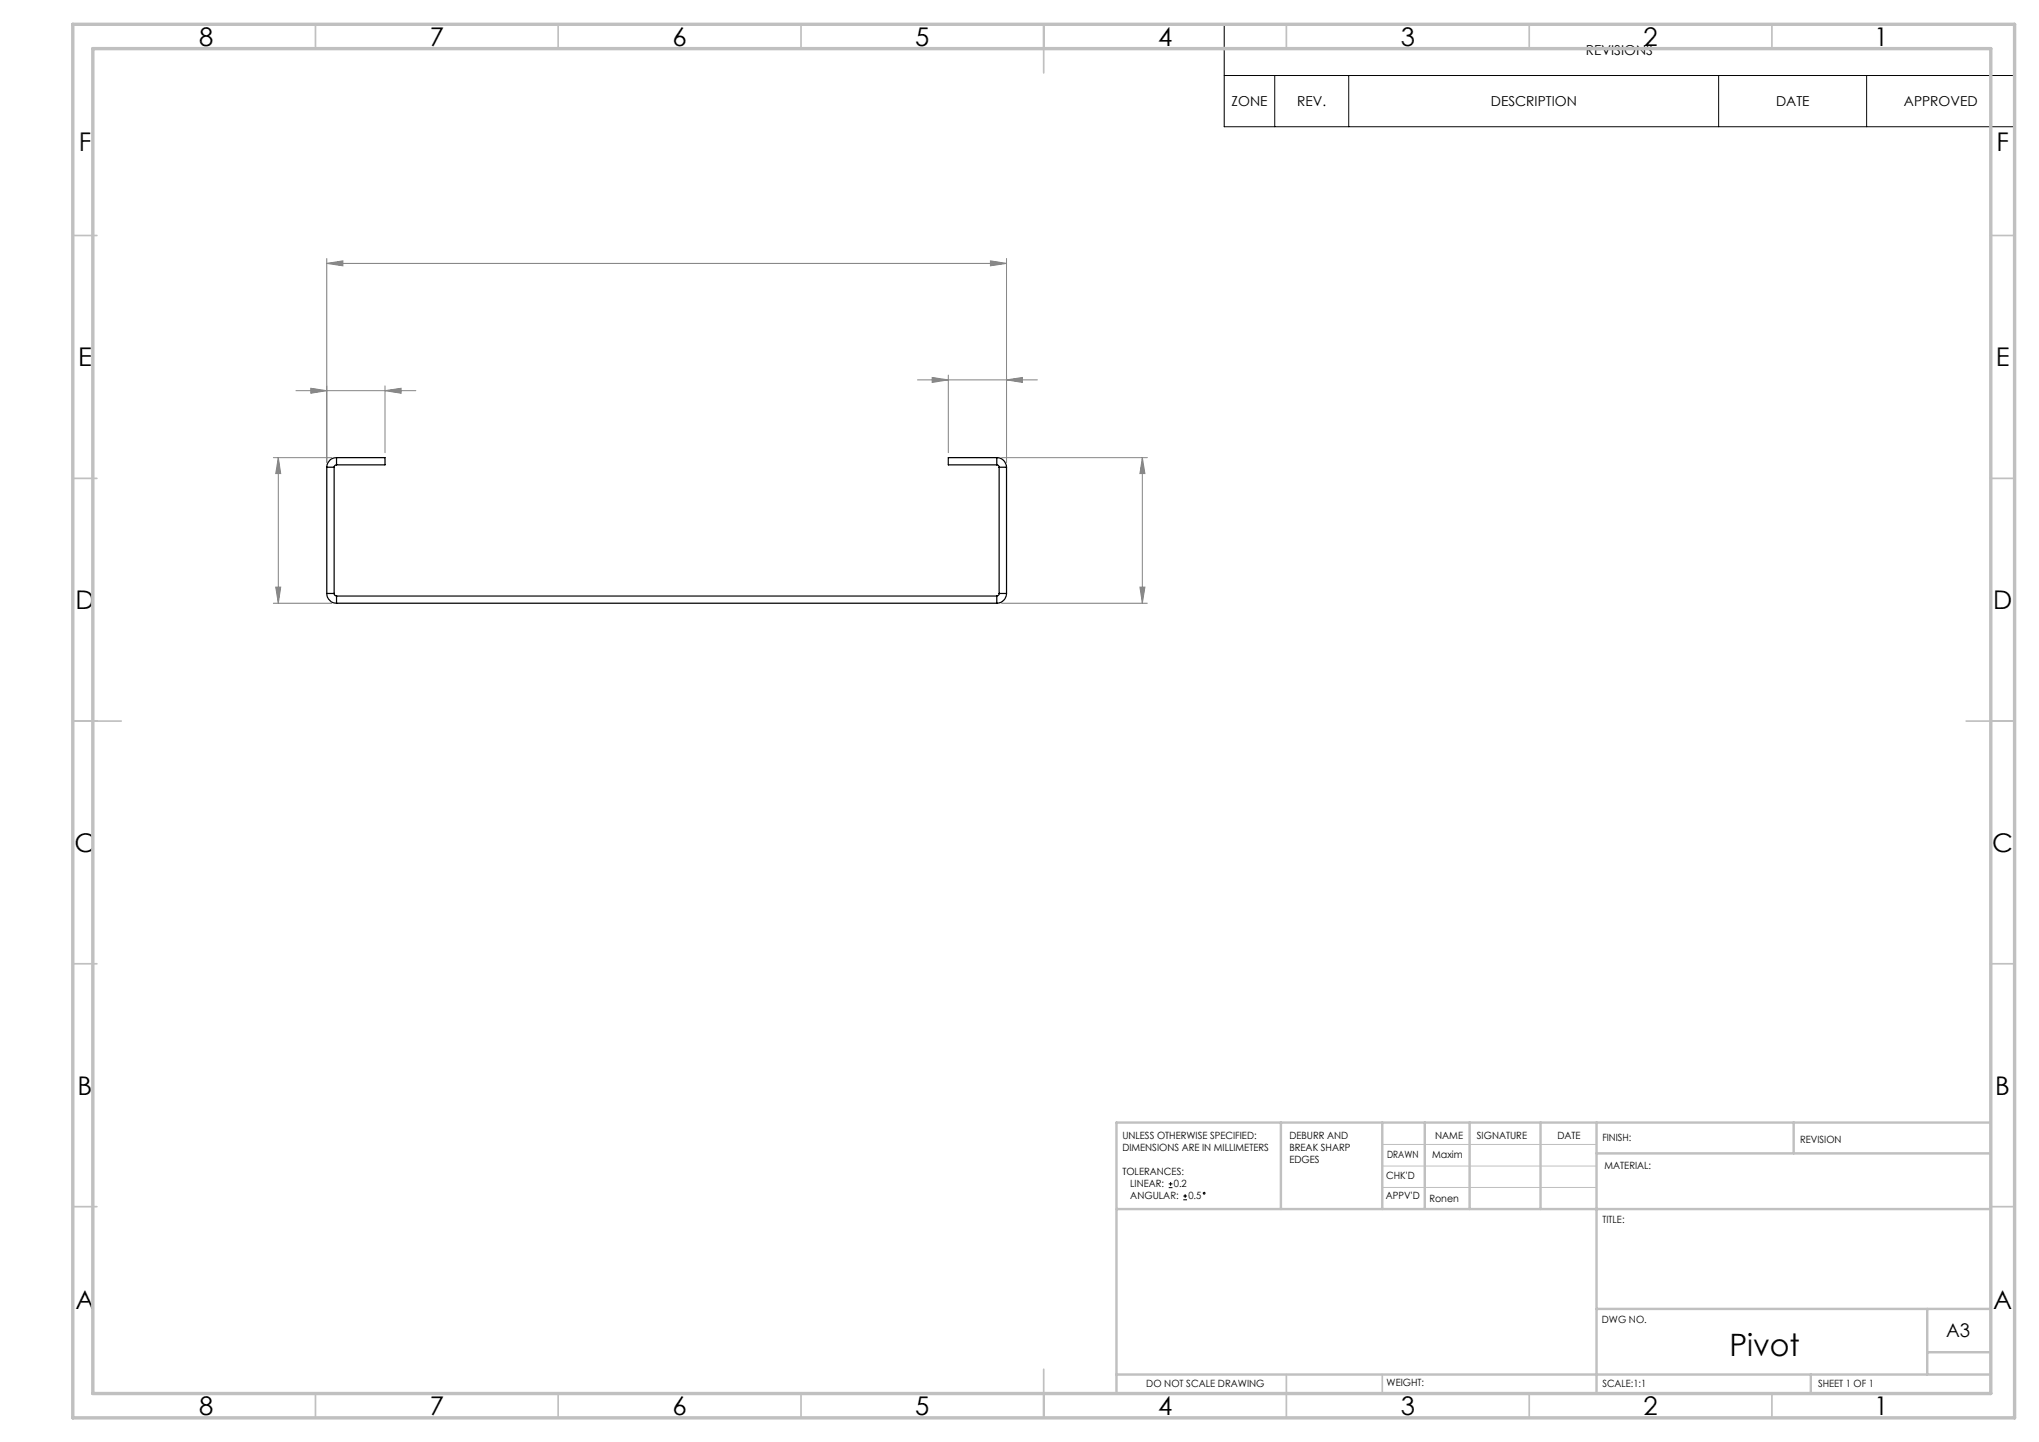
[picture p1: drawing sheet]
<svg xmlns="http://www.w3.org/2000/svg" width="420mm" height="297mm" viewBox="0 0 420 297" stroke-linecap="round" stroke-linejoin="round" font-family="sans-serif">
<g fill="none" stroke="#000" stroke-width=".21">
<path d="M252.2 5h162.8v21.1h-162.8zM252.2 15.6h162.8M262.6 15.6v10.5M277.8 15.6v10.5M354 15.6v10.5M384.5 15.6v10.5M240.7 244.6h.8M240.7 243.8h.8M241.1 243.4v.8M243.7 247.1h.8M243.7 246.3h.8M244.1 246v.7"/>
<circle cx="248.1" cy="245.8" r=".19"/>
</g>
<g fill="none" stroke="#808080" stroke-width=".21">
<path d="M67.3 54.3l3.3-.6v1zM67.3 53.2v42M67.3 54.3h140M204 53.7l3.3 .6-3.3 .4zM207.3 53.2v42M64 80l3.3 .5-3.3 .5zM79.3 79.5v13.7M189 78.2h24.7M192 77.7l3.3 .5-3.3 .6zM195.3 77.3v15.9M207.3 78.2l3.3-.5v1.1zM56.3 94.3h12"/>
<path d="M57.3 94.3l.5 3.2h-1zM57.3 94.3v29.9M61 80.5h24.7M79.3 80.5l3.3-.5v1zM206.3 94.3h30M235.3 94.3v29.9M235.3 94.3l.5 3.2h-1zM56.3 124.2h12M56.8 120.9h1l-.5 3.3zM206.3 124.2h30M234.8 120.9h1l-.5 3.3z"/>
</g>
<path d="M284.7 235.7h44.2M284.7 240.2h44.2M284.7 244.6h44.2" fill="none" stroke="#c0c0c0" stroke-width=".21"/>
<g fill="none" stroke="#c0c0c0" stroke-width=".35">
<path d="M65 5v5M115 5v5M165 5v5M215 5v10M265 5v5M315 5v5M365 5v5M15 48.5h5M410 48.5h5M15 98.5h5M410 98.5h5M15 148.5h10"/>
<path d="M405 148.5h10M15 198.5h5M410 198.5h5M15 248.5h5M410 248.5h5M65 287v5M115 287v5M165 287v5M215 282v10M265 283.1v8.9M284.7 283.1v3.9M315 287v5"/>
<path d="M365 287v5"/>
</g>
<g fill="none" stroke="#c0c0c0" stroke-width=".5">
<path d="M263.8 231.2v17.8M284.7 231.2v17.8M293.5 231.2v17.6M302.7 231.2v17.8M317.3 231.2v17.8M328.9 237.6h81.2M328.9 231.2v55.8M369.5 231.2v6.4M410.1 231.2h-180.1v55.8M230 249h180M328.9 269.6h81.2M397 269.6v13.5"/>
<path d="M397 278.5h13.1M230 283.1h180.1M373 283.1v3.9"/>
</g>
<path d="M15 5h400v287h-400zM19.1 10h391v277h-391z" fill="none" stroke="#c0c0c0" stroke-width=".7"/>
<g fill="#808080">
<path d="M67.3 54.3l3.3-.6v1zM204 53.7l3.3 .6-3.3 .4z"/>
<path d="M79.3 80.5l3.3-.5v1zM64 80l3.3 .5-3.3 .5zM207.3 78.2l3.3-.5v1.1zM192 77.7l3.3 .5-3.3 .6z"/>
<path d="M234.8 120.9h1l-.5 3.3zM235.3 94.3l.5 3.2h-1zM56.8 120.9h1l-.5 3.3zM57.3 94.3l.5 3.2h-1z"/>
</g>
<g fill="none" stroke="#000" stroke-width=".25">
<path d="M67.3 96.2h1.5M67.3 96.2v26M68.8 96.2v26M69.3 95.7l-.3 .2-.2 .3M69.3 94.3a1.99 1.99 0 0 0-2 1.9M69.3 94.3v1.4M69.3 94.3h10v1.4h-10M205.3 95.7l.4 .2 .1 .3M205.3 94.3a1.99 1.99 0 0 1 2 1.9M205.3 94.3h-10v1.4h10M205.3 94.3v1.4M205.8 96.2h1.5"/>
<path d="M205.8 96.2v26M207.3 96.2v26M67.3 122.2a2.05 2.05 0 0 0 2 2M67.3 122.2h1.5M68.8 122.2l.1 .3 .4 .3M69.3 122.8v1.4M69.3 124.2h136M69.3 122.8h136M205.3 122.8v1.4M205.8 122.2l-.1 .3-.4 .3M205.8 122.2h1.5M207.3 122.2a2.05 2.05 0 0 1-2 2"/>
</g>
<text font-size="6.3" x="356.2" y="279.3">Pivot</text>
<g font-size="5.3">
<text x="41" y="9.4">8</text>
<text x="88.5" y="9.4">7</text>
<text x="138.5" y="9.4">6</text>
<text x="188.5" y="9.4">5</text>
<text x="238.5" y="9.4">4</text>
<text x="288.5" y="9.4">3</text>
<text x="338.5" y="9.4">2</text>
<text x="386" y="9.4">1</text>
<text x="16.2" y="31.2">F</text>
<text x="411.2" y="31.2">F</text>
<text x="16.1" y="75.4">E</text>
<text x="411.1" y="75.4">E</text>
<text x="15.5" y="125.4">D</text>
<text x="410.5" y="125.4">D</text>
<text x="15.4" y="175.4">C</text>
<text x="410.4" y="175.4">C</text>
<text x="16" y="225.4">B</text>
<text x="411" y="225.4">B</text>
<text x="15.5" y="269.7">A</text>
<text x="410.5" y="269.7">A</text>
<text x="41" y="291.4">8</text>
<text x="88.5" y="291.4">7</text>
<text x="138.5" y="291.4">6</text>
<text x="188.5" y="291.4">5</text>
<text x="238.5" y="291.4">4</text>
<text x="288.5" y="291.4">3</text>
<text x="338.5" y="291.4">2</text>
<text x="386" y="291.4">1</text>
</g>
<text font-size="3.9" x="400.9" y="275.5">A3</text>
<g font-size="2.8">
<text x="326.7" y="11.3">REVISIONS</text>
<text x="253.7" y="21.8">ZONE</text>
<text x="267.2" y="21.8">REV.</text>
<text x="307.1" y="21.8">DESCRIPTION</text>
<text x="365.8" y="21.8">DATE</text>
<text x="392.2" y="21.8">APPROVED</text>
</g>
<g font-size="2.1">
<text x="231.2" y="234.6">UNLESS OTHERWISE SPECIFIED:</text>
<text x="231.2" y="237">DIMENSIONS ARE IN MILLIMETERS</text>
<text x="265.6" y="234.6">DEBURR AND</text>
<text x="265.6" y="237.1">BREAK SHARP</text>
<text x="265.6" y="239.6">EDGES</text>
<text x="285.7" y="238.4">DRAWN</text>
<text x="295" y="238.4">Maxim</text>
<text x="295.6" y="234.5">NAME</text>
<text x="304.2" y="234.5">SIGNATURE</text>
<text x="320.8" y="234.5">DATE</text>
<text x="330.1" y="235">FINISH:</text>
<text x="370.8" y="235.4">REVISION</text>
<text x="231.2" y="242">TOLERANCES:</text>
<text x="232.8" y="244.5">LINEAR:</text>
<text x="241.8" y="244.6">0.2</text>
<text x="285.5" y="242.8">CHK'D</text>
<text x="330.5" y="240.8">MATERIAL:</text>
<text x="232.8" y="247">ANGULAR:</text>
<text x="244.8" y="247.1">0.5</text>
<text x="285.5" y="247.1">APPV'D</text>
<text x="294.4" y="247.5">Ronen</text>
<text x="330.1" y="251.9">TITLE:</text>
<text x="330" y="272.5">DWG NO.</text>
<text x="236.1" y="285.6">DO NOT SCALE DRAWING</text>
<text x="285.6" y="285.5">WEIGHT:</text>
<text x="330.1" y="285.6">SCALE:1:1</text>
<text x="374.5" y="285.6">SHEET 1 OF 1</text>
</g>
</svg>
